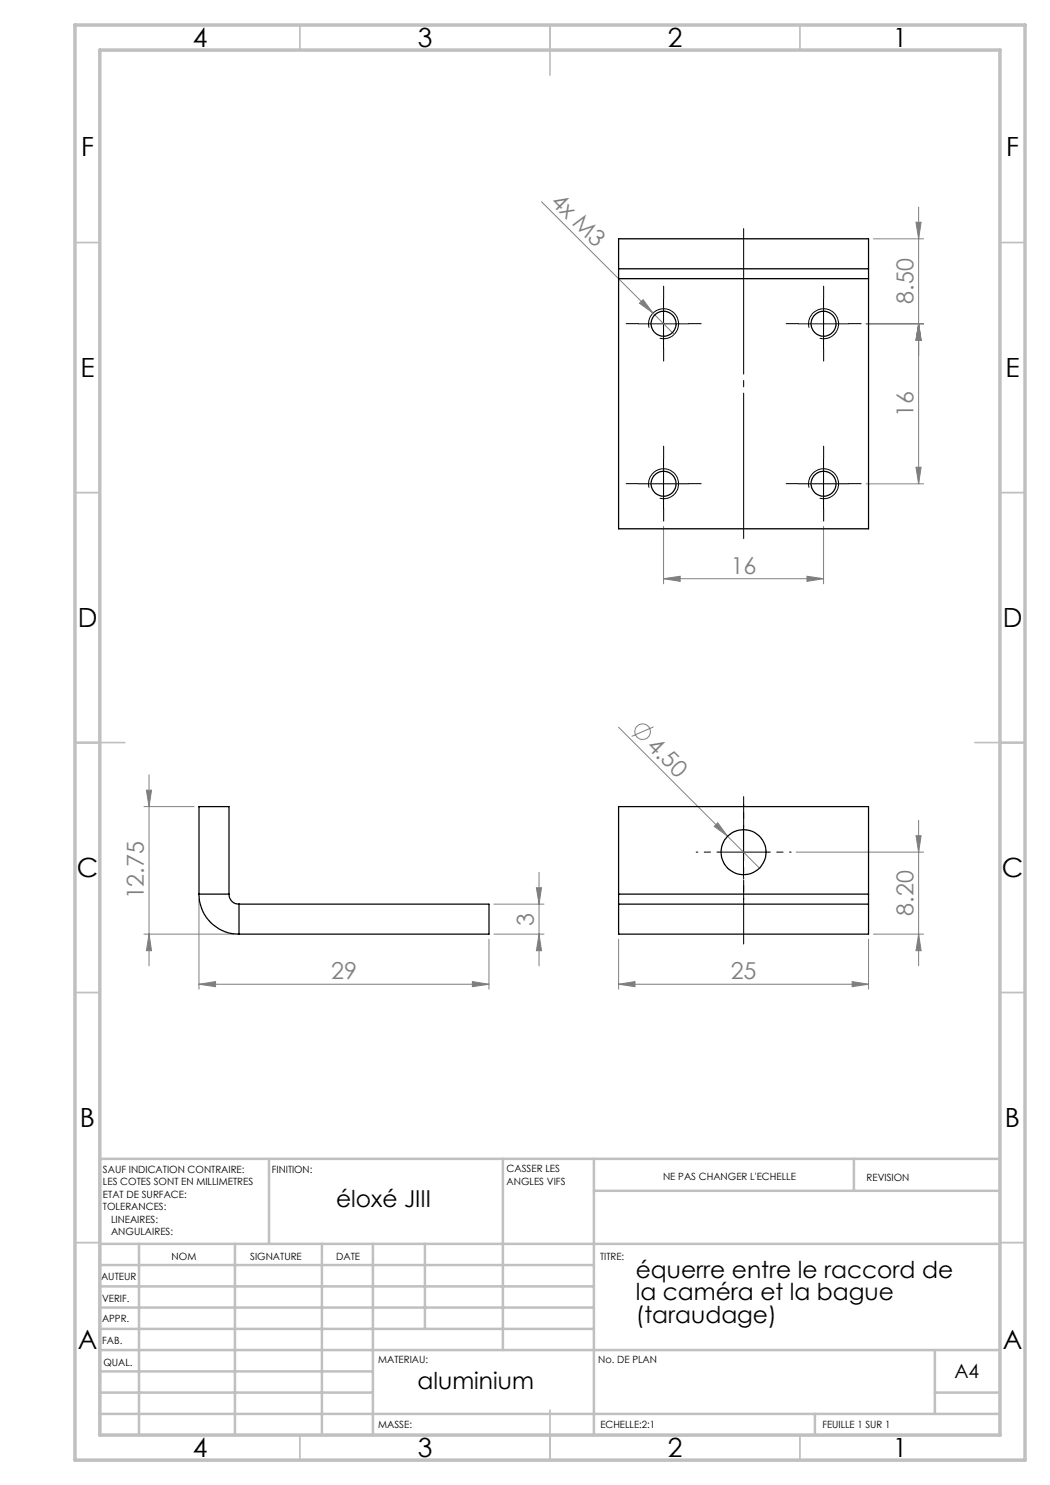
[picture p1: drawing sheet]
<svg xmlns="http://www.w3.org/2000/svg" width="210mm" height="297mm" viewBox="0 0 210 297" stroke-linecap="round" stroke-linejoin="round" font-family="sans-serif">
<g fill="none" stroke="#808080" stroke-width=".2">
<path d="M108.3 40.4l22.3 22.2M174.7 47.8h10M183.2 44.4h1l-.5 3.4zM183.7 41.4v55.4M127.9 60.6l.7-.7 2 2.7zM130.6 62.6l4.2 4.3M173.2 64.8h11.5M183.7 64.8l.5 3.2h-1zM173.2 96.8h11.5M183.2 93.4h1l-.5 3.4zM132.7 115.7l3.3-.5v1.1zM132.7 105.3v11.5"/>
<path d="M132.7 115.7h32M161.4 115.2l3.3 .5-3.3 .6zM164.7 105.3v11.5M29.3 158h1l-.5 3.3zM29.8 155v38.2M123.7 145.4l21.8 21.8M130.7 145.4l-4.4 1.9M28.8 161.3h10M39.8 179.8v18M107.3 177.5h1l-.5 3.3zM107.8 174.5v18.7M142.8 165.3l.7-.7 2 2.6z"/>
<path d="M145.5 167.2l6.4 6.4M159.2 170.4h25.5M183.2 167.1h1l-.5 3.3zM183.7 164.1v29.1M28.8 186.8h18M29.8 186.8l.5 3.3h-1zM39.8 196.8l3.3-.5v1zM39.8 196.8h58M94.5 196.3l3.3 .5-3.3 .5zM97.8 187.9v9.9M98.8 186.8h10M98.8 180.8h10"/>
<path d="M107.8 186.8l.5 3.3h-1zM123.7 196.8l3.3-.5v1zM123.7 187.9v9.9M123.7 196.8h50M170.4 196.3l3.3 .5-3.3 .5zM173.7 187.9v9.9M174.7 186.8h10M183.7 186.8l.5 3.3h-1z"/>
<circle cx="128.5" cy="146.3" r="1.55"/>
</g>
<g fill="none" stroke="#000" stroke-width=".2">
<path d="M132.7 59.8v9.9M164.7 59.8v9.9M127.7 64.8h10M129.8 65.5a3 3 0 0 1 2.7-3.7 3 3 0 0 1 3.2 3.2 3 3 0 0 1-3.8 2.7M159.7 64.8h10M161.8 65.5a3 3 0 0 1 2.7-3.7 3 3 0 0 1 3.2 3.2 3 3 0 0 1-3.8 2.7M127.7 96.8h10M129.8 97.5a3 3 0 0 1 2.7-3.7 3 3 0 0 1 3.2 3.2 3 3 0 0 1-3.8 2.7M132.7 91.8v9.9M159.7 96.8h10M161.8 97.5a3 3 0 0 1 2.7-3.7 3 3 0 0 1 3.2 3.2 3 3 0 0 1-3.8 2.7M164.7 91.8v9.9"/>
<path d="M143.7 170.4h10M148.7 165.4v10"/>
</g>
<g fill="none" stroke="#000" stroke-width=".2" stroke-dasharray="30.5 1.3 1.3 1.3">
<path d="M132.7 59.7v-2.5M164.7 59.7v-2.5M127.7 64.7h-2.5M132.7 69.7v2.5M137.7 64.7h2.5M159.7 64.7h-2.5M164.7 69.7v2.5M169.7 64.7h2.5M127.7 96.7h-2.5M132.7 91.7v-2.5M137.7 96.7h2.5M159.7 96.7h-2.5"/>
<path d="M164.7 91.7v-2.5M169.7 96.7h2.5M132.7 101.7v2.5M164.7 101.7v2.5"/>
</g>
<path d="M148.7 107.7v-62" fill="none" stroke="#000" stroke-width=".2" stroke-dasharray="30.5 1.3 1.3 1.3" stroke-dashoffset="1.4"/>
<path d="M148.7 188.8v-29.5" fill="none" stroke="#000" stroke-width=".2" stroke-dasharray="30.5 1.3 1.3 1.3" stroke-dashoffset="17.6"/>
<path d="M143.7 170.4h-4.5M148.7 165.4v-4.5M148.7 175.4v4.5M153.7 170.4h4.5" fill="none" stroke="#000" stroke-width=".2" stroke-dasharray="30.5 1.3 1.3 1.3" stroke-dashoffset="30.1"/>
<g fill="none" stroke="#c0c0c0" stroke-width=".35">
<path d="M60 5v5M110 5v10M160 5v5M15 48.5h5M200 48.5h5M15 98.5h5M200 98.5h5M15 148.5h10M195 148.5h10M15 198.5h5M200 198.5h5M15 248.5h5"/>
<path d="M200 248.5h5M60 287v5M110 282v10M160 287v5"/>
</g>
<g fill="none" stroke="#c0c0c0" stroke-width=".5">
<path d="M53.8 231.8v17M100.6 231.8v38.2M118.8 231.8v55.2M118.8 238.2h81.2M170.8 231.8v6.4M200 231.8h-180v55.2M20 248.8h180M20 257.3h98.8M20 253h98.8M27.8 248.8v38.2M47 248.8v38.2M64.4 248.8v38.2"/>
<path d="M74.6 248.8v38.2M85 248.8v17M20 265.8h98.8M20 261.5h98.8M20 278.5h54.6M20 274.3h54.6M20 270h180M187 278.5h13M187 270v12.8M20 282.8h180M163 282.8v4.2"/>
</g>
<path d="M15 5h190v287h-190zM20 10h180v277h-180z" fill="none" stroke="#c0c0c0" stroke-width=".7"/>
<g fill="#808080">
<path d="M142.8 165.3l.7-.7 2 2.6z"/>
<path d="M127.9 60.6l.7-.7 2 2.7z"/>
<path d="M170.4 196.3l3.3 .5-3.3 .5zM123.7 196.8l3.3-.5v1zM94.5 196.3l3.3 .5-3.3 .5zM39.8 196.8l3.3-.5v1z"/>
<path d="M132.7 115.7l3.3-.5v1.1zM161.4 115.2l3.3 .5-3.3 .6z"/>
<path d="M183.7 186.8l.5 3.3h-1zM183.2 167.1h1l-.5 3.3zM29.8 186.8l.5 3.3h-1zM29.3 158h1l-.5 3.3zM107.8 186.8l.5 3.3h-1zM107.3 177.5h1l-.5 3.3zM183.2 93.4h1l-.5 3.4zM183.7 64.8l.5 3.2h-1zM183.7 64.8l.5 3.2h-1zM183.2 44.4h1l-.5 3.4z"/>
</g>
<g fill="none" stroke="#000" stroke-width=".25">
<path d="M123.7 53.8v1.9M123.7 53.8v-6h50v6M123.7 55.7v50.1h50v-50.1M123.7 53.8h50M123.7 55.7h50M173.7 53.8v1.9M39.8 178.8a8 8 0 0 0 8 8M39.8 178.8h6M39.8 178.8v-17.5h6v17.5M45.8 178.8a1.97 1.97 0 0 0 2 2M123.7 178.8v2M123.7 178.8v-17.5h50v17.5"/>
<path d="M123.7 178.8h50M173.7 178.8v2M47.8 180.8h50v6h-50M47.8 180.8v6M123.7 180.8h50M123.7 180.8v6h50v-6"/>
<circle cx="132.7" cy="64.7" r="2.49"/>
<circle cx="164.7" cy="64.7" r="2.49"/>
<circle cx="132.7" cy="96.7" r="2.49"/>
<circle cx="164.7" cy="96.7" r="2.49"/>
<circle cx="148.7" cy="170.4" r="4.5"/>
</g>
<g font-size="5.3">
<text x="38.5" y="9.5">4</text>
<text x="83.5" y="9.5">3</text>
<text x="133.6" y="9.5">2</text>
<text x="178.6" y="9.5">1</text>
<text x="16.2" y="31.2">F</text>
<text x="201.2" y="31.2">F</text>
<text x="16.1" y="75.5">E</text>
<text x="201.1" y="75.5">E</text>
<text x="15.5" y="125.5">D</text>
<text x="200.5" y="125.5">D</text>
<text x="15.4" y="175.5">C</text>
<text x="200.4" y="175.5">C</text>
<text x="16" y="225.5">B</text>
<text x="201" y="225.5">B</text>
<text x="15.5" y="269.7">A</text>
<text x="200.5" y="269.7">A</text>
<text x="38.5" y="291.5">4</text>
<text x="83.5" y="291.5">3</text>
<text x="133.6" y="291.5">2</text>
<text x="178.6" y="291.5">1</text>
</g>
<g font-size="4.7" fill="#808080">
<text x="109.9" y="40.5" transform="rotate(45 109.9 40.5)">4x M3</text>
<text x="182.7" y="60.8" transform="rotate(-90 182.7 60.8)">8.50</text>
<text x="182.7" y="83.3" transform="rotate(-90 182.7 83.3)">16</text>
<text x="146.1" y="114.7">16</text>
<text x="129.1" y="149.3" transform="rotate(45 129.1 149.3)">4.50</text>
<text x="28.8" y="179.9" transform="rotate(-90 28.8 179.9)">12.75</text>
<text x="106.8" y="185.1" transform="rotate(-90 106.8 185.1)">3</text>
<text x="182.7" y="183.1" transform="rotate(-90 182.7 183.1)">8.20</text>
<text x="66.2" y="195.8">29</text>
<text x="146.1" y="195.8">25</text>
</g>
<g font-size="4.7">
<text x="67.2" y="241.4">éloxé JIII</text>
<text x="127.2" y="255.5">équerre entre le raccord de</text>
<text x="127.2" y="260.1">la caméra et la bague</text>
<text x="127.2" y="264.6">(taraudage)</text>
<text x="83.5" y="277.9">aluminium</text>
</g>
<text font-size="3.9" x="190.9" y="275.5">A4</text>
<g font-size="2">
<text x="20.6" y="234.6">SAUF INDICATION CONTRAIRE:</text>
<text x="20.6" y="237.1">LES COTES SONT EN MILLIMETRES</text>
<text x="20.6" y="239.6">ETAT DE SURFACE:</text>
<text x="54.4" y="234.6">FINITION:</text>
<text x="101.3" y="234.5">CASSER LES</text>
<text x="101.3" y="237">ANGLES VIFS</text>
<text x="132.6" y="236">NE PAS CHANGER L'ECHELLE</text>
<text x="173.3" y="236.2">REVISION</text>
<text x="20.6" y="242.1">TOLERANCES:</text>
<text x="22.2" y="244.6">LINEAIRES:</text>
<text x="22.2" y="247.1">ANGULAIRES:</text>
<text x="34.3" y="252">NOM</text>
<text x="50" y="251.9">SIGNATURE</text>
<text x="67.2" y="251.9">DATE</text>
<text x="120" y="251.9">TITRE:</text>
<text x="20.2" y="256.1">AUTEUR</text>
<text x="20.4" y="260.3">VERIF.</text>
<text x="20.4" y="264.4">APPR.</text>
<text x="20.5" y="268.8">FAB.</text>
<text x="20.7" y="273.1">QUAL.</text>
<text x="75.7" y="272.5">MATERIAU:</text>
<text x="119.6" y="272.5">No. DE PLAN</text>
<text x="75.6" y="285.5">MASSE:</text>
<text x="120.1" y="285.6">ECHELLE:2:1</text>
<text x="164.5" y="285.6">FEUILLE 1 SUR 1</text>
</g>
</svg>
